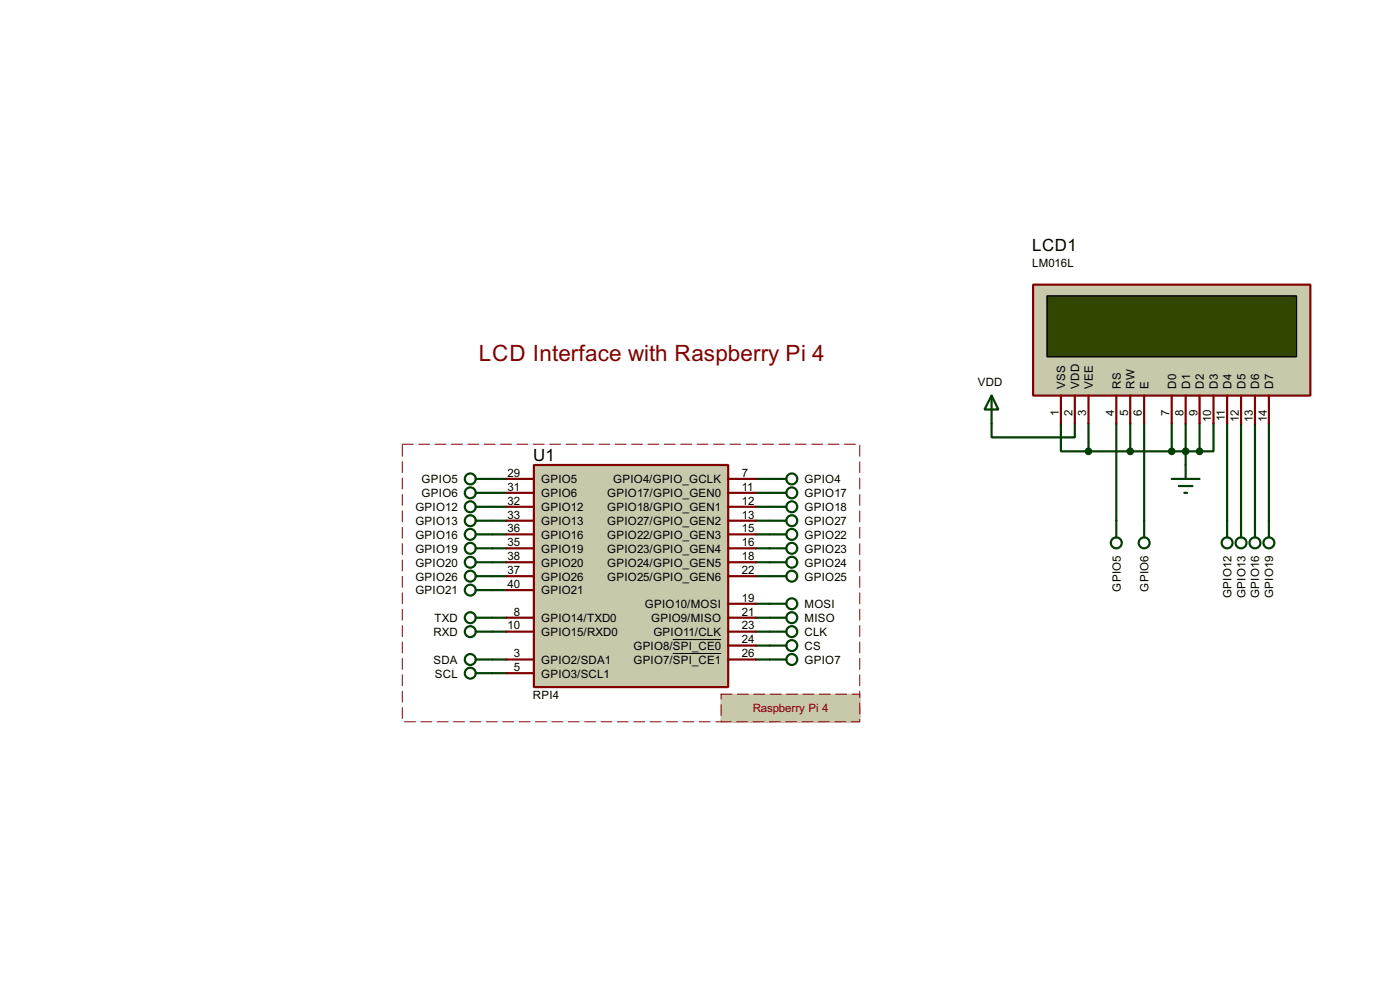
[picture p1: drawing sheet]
<svg xmlns="http://www.w3.org/2000/svg" width="256mm" height="180mm" viewBox="0 0 256 180" stroke-linecap="round" stroke-linejoin="round" font-family="sans-serif">
<g fill="none" stroke="#004000" stroke-width=".4">
<path d="M181.7 77.5v2.6h15.2v-2.6M194.4 77.5v5.1h5M199.4 77.5v5.1M204.5 77.5v17.8M207.1 77.5v5.1M209.6 77.5v17.8M214.7 77.5v5.1M217.2 77.5v7.6M219.8 77.5v5.1M222.3 77.5v5.1h-2.5M224.8 77.5v17.8M227.4 77.5v17.8"/>
<path d="M229.9 77.5v17.8M232.5 77.5v17.8M90.2 87.7h2.6M90.2 90.2h2.6M90.2 95.3h2.6M90.2 92.8h2.6M90.2 97.8h2.6M138.5 87.7h2.5M138.5 90.2h2.5M138.5 95.3h2.5M138.5 92.8h2.5M138.5 97.8h2.5"/>
<path d="M199.4 82.6h20.4M90.2 100.4h2.6M90.2 105.5h2.6M90.2 115.6h2.6M90.2 102.9h2.6M90.2 108h2.6M90.2 113.1h2.6M138.5 100.4h2.5M138.5 105.5h2.5M138.5 115.6h2.5M138.5 102.9h2.5M138.5 113.1h2.5"/>
<path d="M138.5 110.5h2.5M138.5 118.2h2.5M90.2 120.7h2.6M90.2 123.2h2.6M138.5 120.7h2.5"/>
</g>
<path d="M73.7 81.3h83.8v50.8h-83.8z" fill="none" stroke="#fff" stroke-width=".18"/>
<path d="M73.7 81.3h83.8v50.8h-83.8z" fill="none" stroke="#800000" stroke-width=".18" stroke-dasharray="2 1"/>
<g fill="#c8c8aa">
<path d="M132.1 127.1h25.4v5h-25.4z" fill-rule="evenodd"/>
<path d="M132.1 127.1h25.4v5h-25.4z" fill-rule="evenodd"/>
</g>
<path d="M132.1 127.1h25.4v5h-25.4z" fill="none" stroke="#c8c8aa" stroke-width=".18"/>
<path d="M132.1 127.1h25.4v5h-25.4z" fill="none" stroke="#800000" stroke-width=".18" stroke-dasharray="2 1"/>
<path d="M97.8 85.1h35.6v40.7h-35.6z" fill="#c8c8aa" stroke="#800000" stroke-width=".4"/>
<g fill="none" stroke="#800000" stroke-width=".4">
<path d="M92.8 87.7h5M92.8 90.2h5M92.8 95.3h5M92.8 97.8h5M92.8 92.8h5M133.4 87.7h5.1M133.4 90.2h5.1M133.4 95.3h5.1M133.4 97.8h5.1M133.4 92.8h5.1M92.8 113.1h5M92.8 115.6h5"/>
<path d="M92.8 100.4h5M92.8 105.5h5M92.8 102.9h5M92.8 108h5M133.4 110.5h5.1M133.4 113.1h5.1M133.4 115.6h5.1M133.4 100.4h5.1M133.4 105.5h5.1M133.4 102.9h5.1M133.4 118.2h5.1M92.8 120.7h5"/>
<path d="M92.8 123.2h5M133.4 120.7h5.1"/>
</g>
<path d="M123.3 117.1h8.8M123.3 119.6h8.8" fill="none" stroke="#000" stroke-width=".18"/>
<g fill="none" stroke="#004000" stroke-width=".4">
<path d="M87.2 87.7h3M87.2 90.2h3M87.2 95.3h3M87.2 92.8h3M87.2 97.8h3M141 87.7h3.1M141 90.2h3.1M141 95.3h3.1M141 92.8h3.1M141 97.8h3.1M87.2 100.4h3M87.2 105.5h3"/>
<path d="M87.2 115.6h3M87.2 102.9h3M87.2 108h3M87.2 113.1h3M141 100.4h3.1M141 105.5h3.1M141 115.6h3.1M141 102.9h3.1M141 113.1h3.1M141 110.5h3.1M141 118.2h3.1M87.2 120.7h3"/>
<path d="M87.2 123.2h3M141 120.7h3.1"/>
<circle cx="86.1" cy="92.8" r="1"/>
<circle cx="86.1" cy="97.8" r="1"/>
<circle cx="86.1" cy="87.7" r="1"/>
<circle cx="86.1" cy="90.2" r="1"/>
<circle cx="86.1" cy="95.3" r="1"/>
<circle cx="145" cy="87.7" r="1"/>
<circle cx="145" cy="95.3" r="1"/>
<circle cx="145" cy="92.8" r="1"/>
<circle cx="145" cy="90.2" r="1"/>
<circle cx="145" cy="97.8" r="1"/>
<circle cx="86.1" cy="108" r="1"/>
<circle cx="86.1" cy="105.5" r="1"/>
<circle cx="86.1" cy="100.4" r="1"/>
<circle cx="86.1" cy="102.9" r="1"/>
<circle cx="86.1" cy="113.1" r="1"/>
<circle cx="86.1" cy="115.6" r="1"/>
<circle cx="145" cy="118.2" r="1"/>
<circle cx="145" cy="115.6" r="1"/>
<circle cx="145" cy="113.1" r="1"/>
<circle cx="145" cy="102.9" r="1"/>
<circle cx="145" cy="105.5" r="1"/>
<circle cx="145" cy="110.5" r="1"/>
<circle cx="145" cy="100.4" r="1"/>
<circle cx="86.1" cy="120.7" r="1"/>
<circle cx="86.1" cy="123.2" r="1"/>
<circle cx="145" cy="120.7" r="1"/>
</g>
<path d="M189.3 52.1h50.8v20.3h-50.8z" fill="#c8c8aa" stroke="#800000" stroke-width=".4"/>
<path d="M191.8 54.2h45.7v11.1h-45.7z" fill="#324600" stroke="#000" stroke-width=".25"/>
<g fill="none" stroke="#800000" stroke-width=".4">
<path d="M194.4 72.4v5.1M196.9 72.4v5.1M199.4 72.4v5.1M204.5 72.4v5.1M207.1 72.4v5.1M209.6 72.4v5.1M214.7 72.4v5.1M217.2 72.4v5.1M219.8 72.4v5.1M222.3 72.4v5.1M224.8 72.4v5.1M227.4 72.4v5.1"/>
<path d="M229.9 72.4v5.1M232.5 72.4v5.1"/>
</g>
<g fill="none" stroke="#004000" stroke-width=".4">
<path d="M181.7 72.4l1.2 2.6h-2.5zM181.7 72.4v5.1M204.5 95.3v3.1M209.6 95.3v3.1M214.7 87.7h5.1M216 89h2.5M217 90.2h.5M217.2 85.1v2.6M224.8 95.3v3.1M227.4 95.3v3.1M229.9 95.3v3.1M232.5 95.3v3.1"/>
<circle cx="204.5" cy="99.4" r="1"/>
<circle cx="209.6" cy="99.4" r="1"/>
<circle cx="224.8" cy="99.4" r="1"/>
<circle cx="227.3" cy="99.4" r="1"/>
<circle cx="229.9" cy="99.4" r="1"/>
<circle cx="232.4" cy="99.4" r="1"/>
</g>
<g fill="#004000" stroke="#004000" stroke-width=".4">
<circle cx="217.2" cy="82.6" r=".5"/>
<circle cx="219.7" cy="82.6" r=".5"/>
<circle cx="214.6" cy="82.6" r=".5"/>
<circle cx="207" cy="82.6" r=".5"/>
<circle cx="199.4" cy="82.6" r=".5"/>
</g>
<text font-size="4.6" fill="#800000" x="87.7" y="66.1">LCD Interface with Raspberry Pi 4</text>
<g font-size="3.5">
<text x="189.1" y="45.9">LCD1</text>
<text x="97.7" y="84.3">U1</text>
</g>
<g font-size="2.4">
<text x="189.1" y="48.8">LM016L</text>
<text x="179.1" y="70.7">VDD</text>
<text x="195.2" y="71.1" transform="rotate(-90 195.2 71.1)">VSS</text>
<text x="197.7" y="71.1" transform="rotate(-90 197.7 71.1)">VDD</text>
<text x="200.2" y="71.1" transform="rotate(-90 200.2 71.1)">VEE</text>
<text x="205.3" y="71.1" transform="rotate(-90 205.3 71.1)">RS</text>
<text x="207.9" y="71.1" transform="rotate(-90 207.9 71.1)">RW</text>
<text x="210.4" y="71.1" transform="rotate(-90 210.4 71.1)">E</text>
<text x="215.5" y="71.1" transform="rotate(-90 215.5 71.1)">D0</text>
<text x="218" y="71.1" transform="rotate(-90 218 71.1)">D1</text>
<text x="220.6" y="71.1" transform="rotate(-90 220.6 71.1)">D2</text>
<text x="223.1" y="71.1" transform="rotate(-90 223.1 71.1)">D3</text>
<text x="225.6" y="71.1" transform="rotate(-90 225.6 71.1)">D4</text>
<text x="228.2" y="71.1" transform="rotate(-90 228.2 71.1)">D5</text>
<text x="230.7" y="71.1" transform="rotate(-90 230.7 71.1)">D6</text>
<text x="233.3" y="71.1" transform="rotate(-90 233.3 71.1)">D7</text>
<text x="194" y="76.1" transform="rotate(-90 194 76.1)">1</text>
<text x="196.5" y="76.1" transform="rotate(-90 196.5 76.1)">2</text>
<text x="199" y="76.1" transform="rotate(-90 199 76.1)">3</text>
<text x="204.1" y="76.1" transform="rotate(-90 204.1 76.1)">4</text>
<text x="206.7" y="76.1" transform="rotate(-90 206.7 76.1)">5</text>
<text x="209.2" y="76.1" transform="rotate(-90 209.2 76.1)">6</text>
<text x="214.3" y="76.1" transform="rotate(-90 214.3 76.1)">7</text>
<text x="216.8" y="76.1" transform="rotate(-90 216.8 76.1)">8</text>
<text x="219.4" y="76.1" transform="rotate(-90 219.4 76.1)">9</text>
<text x="221.9" y="77.3" transform="rotate(-90 221.9 77.3)">10</text>
<text x="224.4" y="77.1" transform="rotate(-90 224.4 77.1)">11</text>
<text x="227" y="77.3" transform="rotate(-90 227 77.3)">12</text>
<text x="229.5" y="77.3" transform="rotate(-90 229.5 77.3)">13</text>
<text x="232.1" y="77.3" transform="rotate(-90 232.1 77.3)">14</text>
<text x="77.2" y="88.5">GPIO5</text>
<text x="93" y="87.3">29</text>
<text x="93" y="89.8">31</text>
<text x="99.1" y="88.5">GPIO5</text>
<text x="112.3" y="88.5">GPIO4/GPIO_GCLK</text>
<text x="135.9" y="87.3">7</text>
<text x="135.9" y="89.8">11</text>
<text x="147.4" y="88.5">GPIO4</text>
<text x="76.1" y="93.6">GPIO12</text>
<text x="77.2" y="91">GPIO6</text>
<text x="93" y="94.9">33</text>
<text x="93" y="92.4">32</text>
<text x="99.1" y="91">GPIO6</text>
<text x="99.1" y="93.6">GPIO12</text>
<text x="111.2" y="91">GPIO17/GPIO_GEN0</text>
<text x="111.2" y="93.6">GPIO18/GPIO_GEN1</text>
<text x="135.9" y="94.9">13</text>
<text x="135.9" y="92.4">12</text>
<text x="147.4" y="91">GPIO17</text>
<text x="147.4" y="93.6">GPIO18</text>
<text x="76.1" y="96.1">GPIO13</text>
<text x="76.1" y="101.2">GPIO19</text>
<text x="76.1" y="98.6">GPIO16</text>
<text x="93" y="100">35</text>
<text x="93" y="97.4">36</text>
<text x="99.1" y="96.1">GPIO13</text>
<text x="99.1" y="101.2">GPIO19</text>
<text x="99.1" y="98.6">GPIO16</text>
<text x="111.2" y="96.1">GPIO27/GPIO_GEN2</text>
<text x="111.2" y="98.6">GPIO22/GPIO_GEN3</text>
<text x="111.2" y="101.2">GPIO23/GPIO_GEN4</text>
<text x="135.9" y="97.4">15</text>
<text x="135.9" y="100">16</text>
<text x="147.4" y="96.1">GPIO27</text>
<text x="147.4" y="98.6">GPIO22</text>
<text x="147.4" y="101.2">GPIO23</text>
<text x="76.1" y="106.3">GPIO26</text>
<text x="76.1" y="103.7">GPIO20</text>
<text x="93" y="105.1">37</text>
<text x="93" y="102.5">38</text>
<text x="93" y="107.6">40</text>
<text x="99.1" y="106.3">GPIO26</text>
<text x="99.1" y="103.7">GPIO20</text>
<text x="111.2" y="103.7">GPIO24/GPIO_GEN5</text>
<text x="111.2" y="106.3">GPIO25/GPIO_GEN6</text>
<text x="135.9" y="102.5">18</text>
<text x="135.9" y="105.1">22</text>
<text x="147.4" y="103.7">GPIO24</text>
<text x="147.4" y="106.3">GPIO25</text>
<text x="76.1" y="108.8">GPIO21</text>
<text x="79.6" y="113.9">TXD</text>
<text x="94.2" y="112.7">8</text>
<text x="99.1" y="108.8">GPIO21</text>
<text x="99.1" y="113.9">GPIO14/TXD0</text>
<text x="118.1" y="111.3">GPIO10/MOSI</text>
<text x="119.3" y="113.9">GPIO9/MISO</text>
<text x="135.9" y="110.1">19</text>
<text x="135.9" y="112.7">21</text>
<text x="147.4" y="111.3">MOSI</text>
<text x="147.4" y="113.9">MISO</text>
<text x="205.3" y="108.3" transform="rotate(-90 205.3 108.3)">GPIO5</text>
<text x="210.4" y="108.3" transform="rotate(-90 210.4 108.3)">GPIO6</text>
<text x="225.6" y="109.4" transform="rotate(-90 225.6 109.4)">GPIO12</text>
<text x="228.2" y="109.4" transform="rotate(-90 228.2 109.4)">GPIO13</text>
<text x="230.7" y="109.4" transform="rotate(-90 230.7 109.4)">GPIO16</text>
<text x="233.3" y="109.4" transform="rotate(-90 233.3 109.4)">GPIO19</text>
<text x="79.4" y="116.4">RXD</text>
<text x="93" y="115.2">10</text>
<text x="99.1" y="116.4">GPIO15/RXD0</text>
<text x="116" y="119">GPIO8/SPI_CE0</text>
<text x="119.7" y="116.4">GPIO11/CLK</text>
<text x="135.9" y="115.2">23</text>
<text x="135.9" y="117.8">24</text>
<text x="147.4" y="116.4">CLK</text>
<text x="147.4" y="119">CS</text>
<text x="79.4" y="121.5">SDA</text>
<text x="79.7" y="124">SCL</text>
<text x="94.2" y="120.3">3</text>
<text x="94.2" y="122.8">5</text>
<text x="99.1" y="121.5">GPIO2/SDA1</text>
<text x="99.1" y="124">GPIO3/SCL1</text>
<text x="116" y="121.5">GPIO7/SPI_CE1</text>
<text x="135.9" y="120.3">26</text>
<text x="147.4" y="121.5">GPIO7</text>
<text x="97.6" y="128">RPI4</text>
</g>
<text font-size="2.4" fill="#800000" x="137.9" y="130.3">Raspberry Pi 4</text>
</svg>
